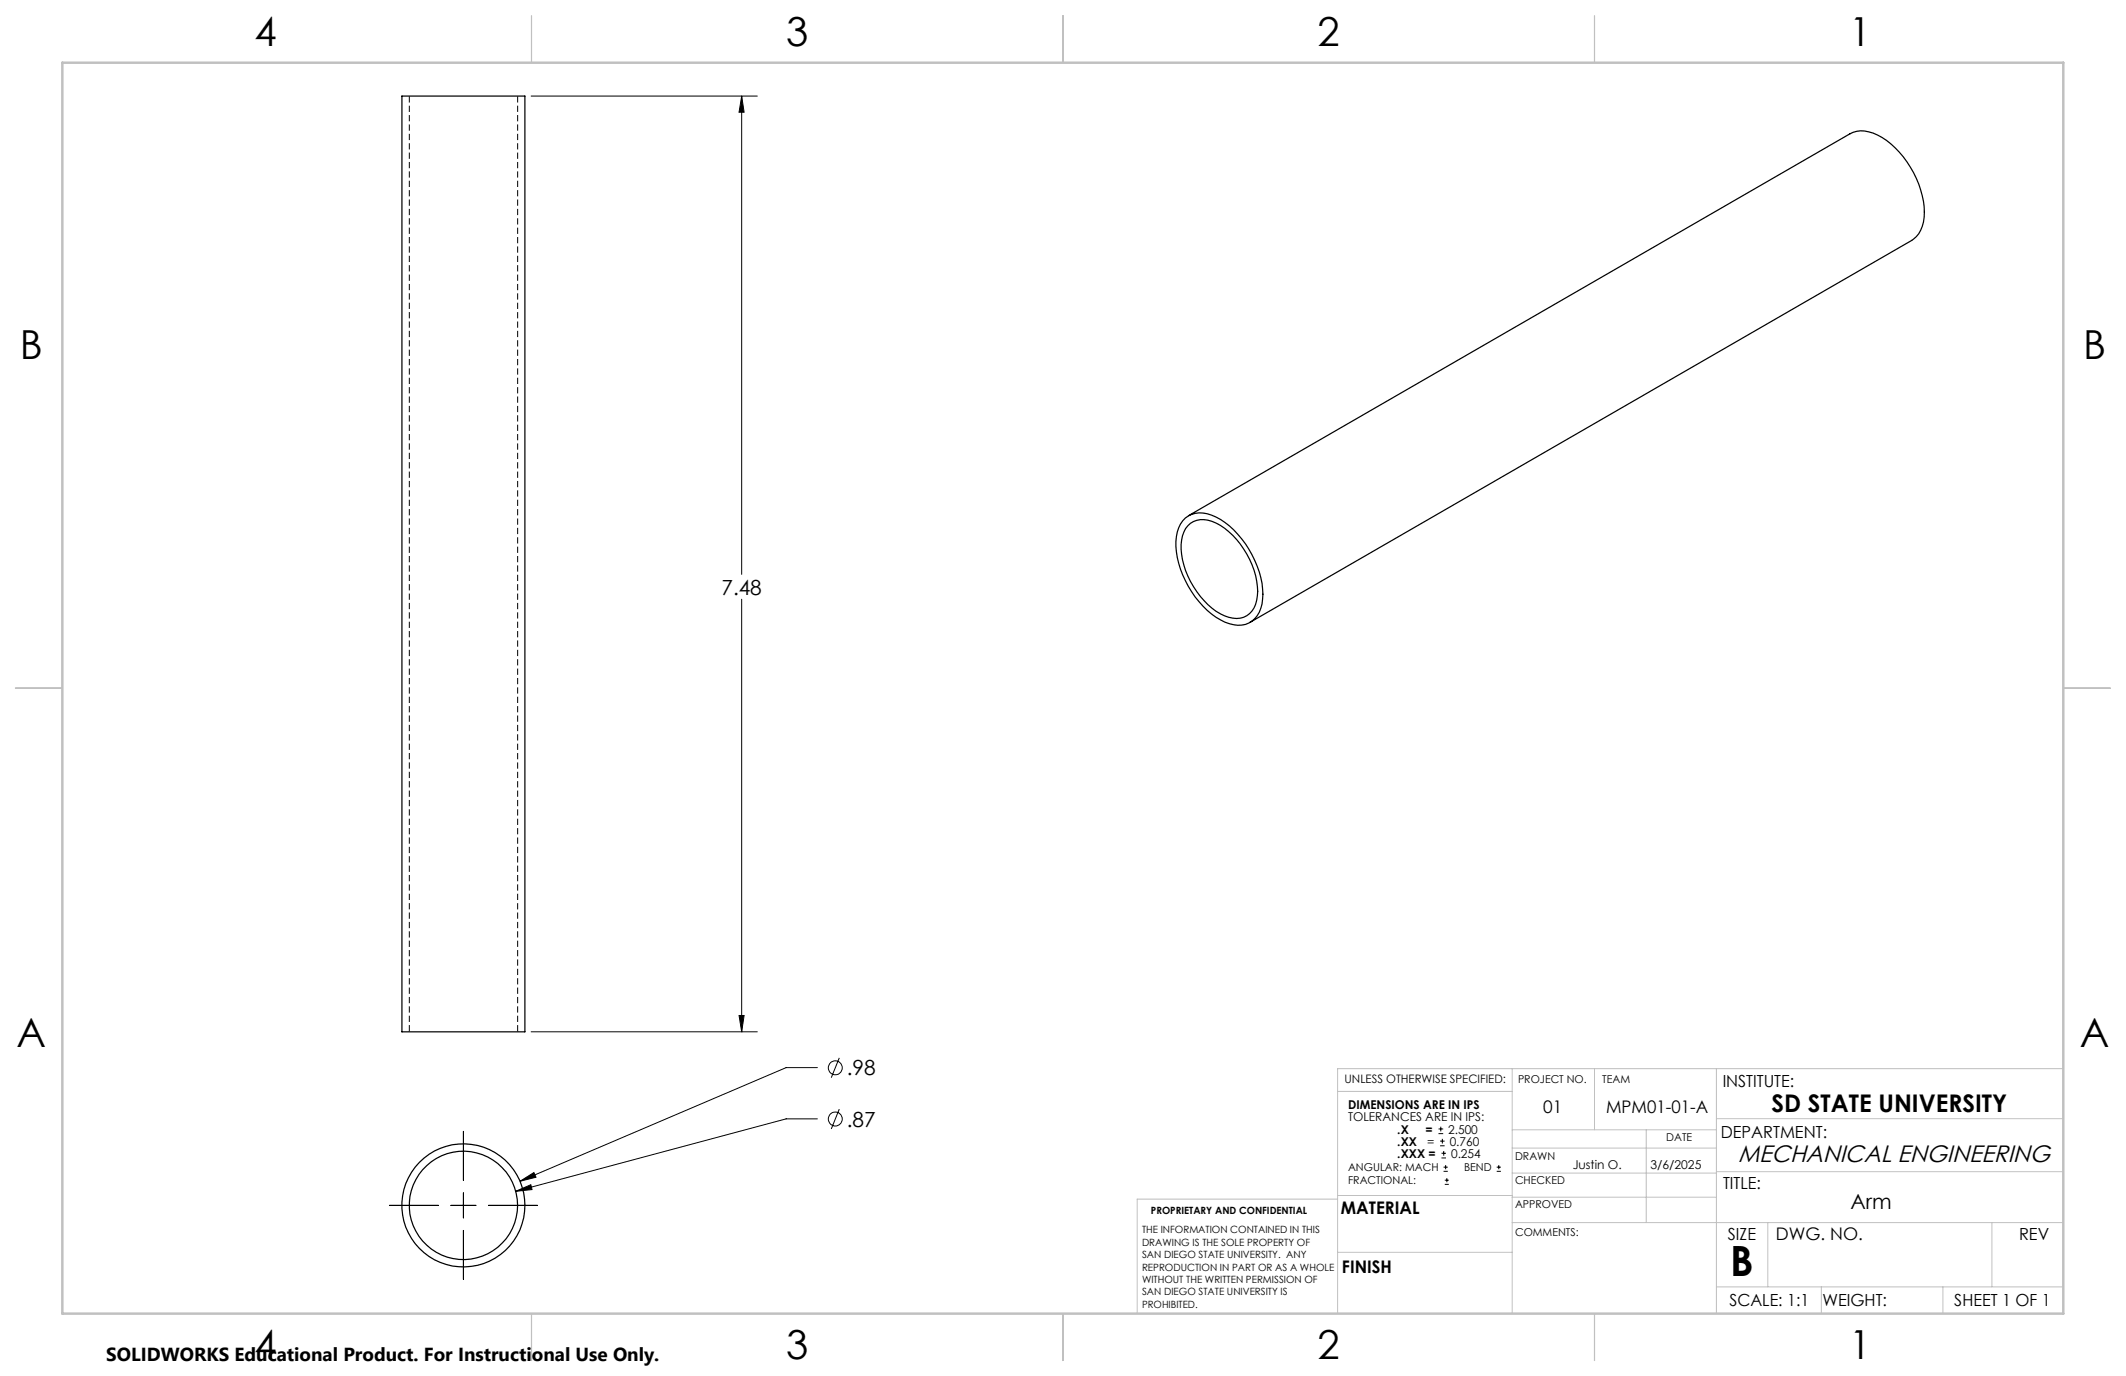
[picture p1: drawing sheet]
<svg xmlns="http://www.w3.org/2000/svg" width="432mm" height="279mm" viewBox="0 0 432 279" stroke-linecap="round" stroke-linejoin="round" font-family="sans-serif">
<g fill="none" stroke="#000" stroke-width=".25">
<path d="M81.6 19.5h25v190h-25zM240.7 105.2a5.5 5.5 0 0 1 6.3-.2 19.4 19.4 0 0 1 9.5 15.7 6.7 6.7 0 0 1-2.2 5.4 5.8 5.8 0 0 1-6.4-.2 19.3 19.3 0 0 1-9.1-16 6.6 6.6 0 0 1 1.9-4.7zM241.3 106.8a4.6 4.6 0 0 1 5.7-.6 16.7 16.7 0 0 1 8.4 14.8 4.4 4.4 0 0 1-4.2 4.6 10.3 10.3 0 0 1-7.4-4.5 15.8 15.8 0 0 1-3.8-11.5 5.5 5.5 0 0 1 1.3-2.8zM241.4 104.7l134.3-77.5a6.3 6.3 0 0 1 6.5 .7 19.2 19.2 0 0 1 8.6 16.2 6 6 0 0 1-2.5 4.7l-134.4 77.6"/>
<circle cx="94.1" cy="244.8" r="12.5"/>
<circle cx="94.1" cy="244.8" r="11"/>
</g>
<path d="M83.1 19.5v190M105.1 209.5v-190" fill="none" stroke="#000" stroke-width=".2" stroke-dasharray="1.3 .6" stroke-dashoffset="-.1" stroke-linecap="butt"/>
<g fill="none" stroke="#000" stroke-width=".2">
<path d="M107.9 19.5h45.9M150.6 19.5l.5 3.3h-1zM150.6 19.5v97.1M150.6 121.7v87.8M107.9 209.5h45.9M150.1 206.2h1l-.5 3.3zM166 216.8h-6.3l-54.1 23.1M170.5 214.8l-1.7 4M94.1 229.7v10M105.6 239.9l2.8-1.8 .5 .9zM166 227.2h-6.3l-55 14.7M170.5 225.2l-1.7 4"/>
<path d="M292.2 230.2h.9M292.2 229.2h.9M292.5 232.7h.9M292.5 231.7h.9M292.6 228.8v.9M292.8 235.1h.9M292.8 234.2h.9M292.9 231.2v1M293.2 237.8h.8M293.2 237h.8M293.2 233.7v1M293.4 239.6h.9"/>
<path d="M293.6 236.6v.8M293.9 239.2v.9M304 237.8h.8M304 237h.8M304.4 236.6v.8M79.1 244.8h9.9M91.6 244.8h5.1M94.1 242.2v5.1M94.1 249.8v10M99.2 244.8h9.9M104.7 241.9l3.1-1.3 .3 .9zM293.4 240.5h.9"/>
<circle cx="169.7" cy="216.8" r="1.41"/>
<circle cx="169.6" cy="227.2" r="1.42"/>
</g>
<g fill="none" stroke="#c0c0c0" stroke-width=".2">
<path d="M307.1 217v49.7M323.8 217v12.4M348.6 217v49.7M419.1 217h-147.4v49.7M271.7 221.6h35.4M307.1 229.4h41.5M307.1 233.1h41.5M307.1 238.2h41.5M334.4 229.4v18.8M348.6 227.2h70.5M348.6 237.9h70.5M271.7 242.7h35.4"/>
<path d="M271.7 254.3h35.4M271.7 243.5h-40.7v23.2M307.1 248.2h112M307.1 243.1h41.5M359.1 248.2v13.1M404.6 248.2v13.1M348.6 261.3h70.5M369.9 261.3v5.4M394.6 261.3v5.4"/>
</g>
<path d="M107.9 3.2v9.5M215.9 3.2v9.5M323.8 3.2v9.5M3.1 139.7h9.6M419.1 139.7h9.5M107.9 266.7v9.6M215.9 266.7v9.6M323.8 266.7v9.6" fill="none" stroke="#c0c0c0" stroke-width=".25"/>
<path d="M12.7 12.7h406.4v254h-406.4z" fill="none" stroke="#c0c0c0" stroke-width=".5"/>
<path d="M105.6 239.9l3.3-.9-.5-.9zM104.7 241.9l3.4-.4-.3-.9zM150.1 206.2h1l-.5 3.3zM150.6 19.5l.5 3.3h-1z" fill="#000"/>
<text font-size="8.5" x="351.4" y="259.1">B</text>
<g font-size="8.1">
<text x="51.7" y="9.3">4</text>
<text x="159.7" y="9.3">3</text>
<text x="267.6" y="9.3">2</text>
<text x="375.6" y="9.3">1</text>
<text x="4" y="72.8">B</text>
<text x="423.1" y="72.8">B</text>
<text x="3.3" y="212.5">A</text>
<text x="422.4" y="212.5">A</text>
<text x="51.7" y="276">4</text>
<text x="159.7" y="276">3</text>
<text x="267.6" y="276">2</text>
<text x="375.6" y="276">1</text>
</g>
<text font-size="4.9" x="359.8" y="225.7">SD STATE UNIVERSITY</text>
<text font-size="4.8" x="353" y="235.9">MECHANICAL ENGINEERING</text>
<g font-size="4.2">
<text x="146.5" y="120.7">7.48</text>
<text x="172" y="218.4">.98</text>
<text x="172" y="228.8">.87</text>
<text x="375.8" y="245.4">Arm</text>
</g>
<text font-size="3.8" x="21.6" y="276.3">SOLIDWORKS Educational Product. For Instructional Use Only.</text>
<g font-size="3.5">
<text x="313.4" y="226">01</text>
<text x="326.2" y="226">MPM01-01-A</text>
<text x="272.3" y="246.6">MATERIAL</text>
<text x="360.7" y="251.9">DWG. NO.</text>
<text x="272.6" y="258.5">FINISH</text>
</g>
<g font-size="3.4">
<text x="349.9" y="220.7">INSTITUTE:</text>
<text x="349.5" y="231.2">DEPARTMENT:</text>
<text x="350" y="241.4">TITLE:</text>
<text x="350.9" y="251.8">SIZE</text>
<text x="410.1" y="251.8">REV</text>
<text x="351.2" y="265.2">SCALE: 1:1</text>
<text x="370.1" y="265.3">WEIGHT:</text>
<text x="396.9" y="265.2">SHEET 1 OF 1</text>
</g>
<g font-size="2.5">
<text x="273.8" y="225.2">DIMENSIONS ARE IN IPS</text>
<text x="273.8" y="227.7">TOLERANCES ARE IN IPS:</text>
<text x="283.8" y="230.2">.X</text>
<text x="283.8" y="232.6">.XX</text>
<text x="289.6" y="230.2">=</text>
<text x="289.9" y="232.6">=</text>
<text x="294.1" y="230.2">2.500</text>
<text x="294.4" y="232.6">0.760</text>
<text x="283.8" y="235.1">.XXX =</text>
<text x="294.7" y="235.1">0.254</text>
<text x="319.4" y="237.3">Justin O.</text>
<text x="335.2" y="237.3">3/6/2025</text>
</g>
<text font-size="2.4" x="273.1" y="219.9">UNLESS OTHERWISE SPECIFIED:</text>
<g font-size="2.2">
<text x="308.3" y="219.9">PROJECT NO.</text>
<text x="325.4" y="219.9">TEAM</text>
<text x="338.4" y="231.6">DATE</text>
<text x="273.8" y="237.8">ANGULAR: MACH</text>
<text x="297.4" y="237.8">BEND</text>
<text x="307.7" y="235.5">DRAWN</text>
<text x="273.8" y="240.5">FRACTIONAL:</text>
<text x="307.7" y="240.5">CHECKED</text>
<text x="307.7" y="245.4">APPROVED</text>
<text x="307.7" y="251">COMMENTS:</text>
</g>
<g font-size="2">
<text x="231.9" y="250.4">THE INFORMATION CONTAINED IN THIS</text>
<text x="233.8" y="246.5">PROPRIETARY AND CONFIDENTIAL</text>
<text x="231.9" y="252.9">DRAWING IS THE SOLE PROPERTY OF</text>
<text x="231.9" y="255.5">SAN DIEGO STATE UNIVERSITY. ANY</text>
<text x="231.9" y="258">REPRODUCTION IN PART OR AS A WHOLE</text>
<text x="231.9" y="260.5">WITHOUT THE WRITTEN PERMISSION OF</text>
<text x="231.9" y="263">SAN DIEGO STATE UNIVERSITY IS</text>
<text x="231.9" y="265.6">PROHIBITED.</text>
</g>
</svg>
